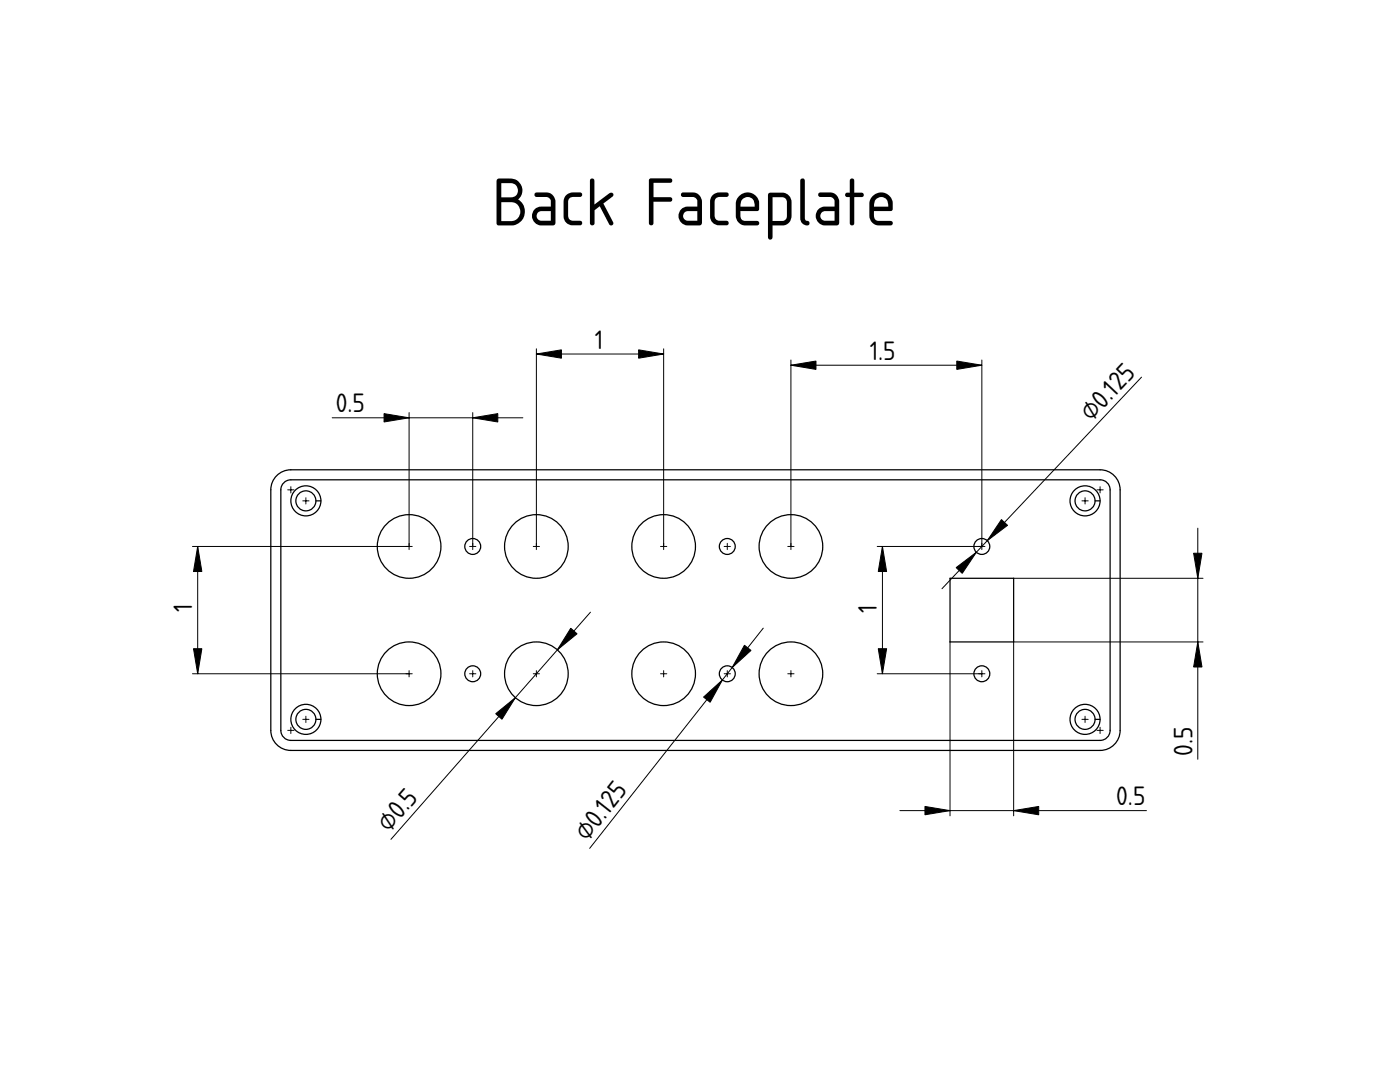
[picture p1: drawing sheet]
<svg xmlns="http://www.w3.org/2000/svg" width="279mm" height="216mm" viewBox="0 0 279 216" stroke-linecap="round" stroke-linejoin="round" font-family="sans-serif">
<g fill="none" stroke="#000" stroke-width=".25">
<path d="M55.2 94.9a4 4 0 0 1 2.8-1.2h161.5a4 4 0 0 1 4 4v48a4 4 0 0 1-4 4h-161.5a4 4 0 0 1-4-4v-48a4 4 0 0 1 1.2-2.8zM56.6 96.3l.9-.5 .5-.1h161.5a2 2 0 0 1 2 2v48a2 2 0 0 1-2 2h-161.5a2 2 0 0 1-2-2v-48l.1-.5zM63 99.9h1M218.5 99.9h1M189.6 115.4h12.7v12.7h-12.7zM63 143.5h1M218.5 143.5h1"/>
<circle cx="61" cy="99.9" r="3"/>
<circle cx="61" cy="99.9" r="2"/>
<circle cx="216.5" cy="99.9" r="3"/>
<circle cx="216.5" cy="99.9" r="2"/>
<circle cx="81.6" cy="109" r="6.4"/>
<circle cx="94.3" cy="109" r="1.59"/>
<circle cx="107" cy="109" r="6.4"/>
<circle cx="132.4" cy="109" r="6.4"/>
<circle cx="145.1" cy="109" r="1.59"/>
<circle cx="157.8" cy="109" r="6.4"/>
<circle cx="195.9" cy="109" r="1.59"/>
<circle cx="81.6" cy="134.4" r="6.4"/>
<circle cx="94.3" cy="134.4" r="1.59"/>
<circle cx="107" cy="134.4" r="6.4"/>
<circle cx="132.4" cy="134.4" r="6.4"/>
<circle cx="145.1" cy="134.4" r="1.59"/>
<circle cx="157.8" cy="134.4" r="6.4"/>
<circle cx="195.9" cy="134.4" r="1.59"/>
<circle cx="61" cy="143.5" r="3"/>
<circle cx="61" cy="143.5" r="2"/>
<circle cx="216.5" cy="143.5" r="3"/>
<circle cx="216.5" cy="143.5" r="2"/>
</g>
<g fill="#000" stroke="#080808" stroke-width=".2">
<path d="M58 97.1v1.3zM57.4 97.7h1.3z" fill-rule="evenodd"/>
<path d="M219.5 97.1v1.3zM218.9 97.7h1.3z" fill-rule="evenodd"/>
<path d="M61 99.3v1.3zM60.4 99.9h1.3z" fill-rule="evenodd"/>
<path d="M81.6 108.4v1.3zM81 109h1.3z" fill-rule="evenodd"/>
<path d="M94.3 108.4v1.3zM93.7 109h1.3z" fill-rule="evenodd"/>
<path d="M107 108.4v1.3zM106.4 109h1.3z" fill-rule="evenodd"/>
<path d="M132.4 108.4v1.3zM131.8 109h1.3z" fill-rule="evenodd"/>
<path d="M145.1 108.4v1.3zM144.5 109h1.3z" fill-rule="evenodd"/>
<path d="M157.8 108.4v1.3zM157.2 109h1.3z" fill-rule="evenodd"/>
<path d="M195.9 108.4v1.3zM195.3 109h1.3z" fill-rule="evenodd"/>
<path d="M216.5 99.3v1.3zM215.9 99.9h1.3z" fill-rule="evenodd"/>
<path d="M81.6 133.8v1.3zM81 134.4h1.3z" fill-rule="evenodd"/>
<path d="M94.3 133.8v1.3zM93.7 134.4h1.3z" fill-rule="evenodd"/>
<path d="M107 133.8v1.3zM106.4 134.4h1.3z" fill-rule="evenodd"/>
<path d="M132.4 133.8v1.3zM131.8 134.4h1.3z" fill-rule="evenodd"/>
<path d="M145.1 133.8v1.3zM144.5 134.4h1.3z" fill-rule="evenodd"/>
<path d="M157.8 133.8v1.3zM157.2 134.4h1.3z" fill-rule="evenodd"/>
<path d="M195.9 133.8v1.3zM195.3 134.4h1.3z" fill-rule="evenodd"/>
<path d="M58 145.1v1.3zM57.4 145.7h1.3z" fill-rule="evenodd"/>
<path d="M61 142.9v1.3zM60.4 143.5h1.3z" fill-rule="evenodd"/>
<path d="M216.5 142.9v1.3zM215.9 143.5h1.3z" fill-rule="evenodd"/>
<path d="M219.5 145.1v1.3zM218.9 145.7h1.3z" fill-rule="evenodd"/>
</g>
<g fill="none" stroke="#000" stroke-width=".2">
<path d="M107 70.6h25.4M107 69.6v39.4M132.4 69.6v39.4M157.8 72.9h38.1M157.8 71.8v37.2M195.9 71.8v37.2h-20.8M227.8 75.3l-39.8 42.2M66.3 83.4h38M81.6 82.3v26.7h-43.2M94.3 82.3v26.7M39.5 109v25.4M176.1 109v25.4"/>
<path d="M202.3 115.4h37.8M239 105.4v46.1M38.4 134.4h43.2M117.8 122.2l-39.8 45.3M152.3 125.3l-34.6 44M175.1 134.4h20.8M189.6 128.1v34.7M240.1 128.1h-37.8v34.7M179.6 161.7h49.2"/>
</g>
<g fill="#000" stroke="#000" stroke-width=".2">
<path d="M107 70.6l5-.8v1.7zM127.4 69.8l5 .8-5 .9zM157.8 72.9l5-.9v1.7zM190.9 72l5 .9-5 .8zM76.6 82.5l5 .9-5 .8zM94.3 83.4l5-.9v1.7zM39.5 109l.8 5h-1.7zM176.1 109l.8 5h-1.6zM190.8 113.3l4.1-3.1-2.9 4.2zM199.9 103.7l1.2 1.1-4.1 3.1zM238.2 110.4h1.7l-.9 5zM38.6 129.4h1.7l-.8 5z"/>
<path d="M98.9 142.4l4-3.2-2.7 4.3zM113.9 125.4l1.3 1.1-4 3.2zM140.4 139.1l3.8-3.4-2.5 4.4zM148.6 128.8l1.3 1-3.8 3.4zM175.3 129.4h1.6l-.8 5zM239 128.1l.9 5h-1.7zM184.6 160.9l5 .8-5 .9zM202.3 161.7l5-.8v1.7z"/>
</g>
<text font-size="12.7" x="98.2" y="45">Back Faceplate</text>
<g font-size="5">
<text x="118.7" y="69.6">1</text>
<text x="173.6" y="71.8">1.5</text>
<text x="67" y="82.3">0.5</text>
<text x="217.8" y="84.2" transform="rotate(-47 217.8 84.2)">⌀0.125</text>
<text x="38.4" y="122.1" transform="rotate(-90 38.4 122.1)">1</text>
<text x="175" y="122.2" transform="rotate(-90 175 122.2)">1</text>
<text x="238" y="150.8" transform="rotate(-90 238 150.8)">0.5</text>
<text x="222.8" y="160.7">0.5</text>
<text x="77.6" y="166.2" transform="rotate(-49 77.6 166.2)">⌀0.5</text>
<text x="117.2" y="168" transform="rotate(-52 117.2 168)">⌀0.125</text>
</g>
</svg>
